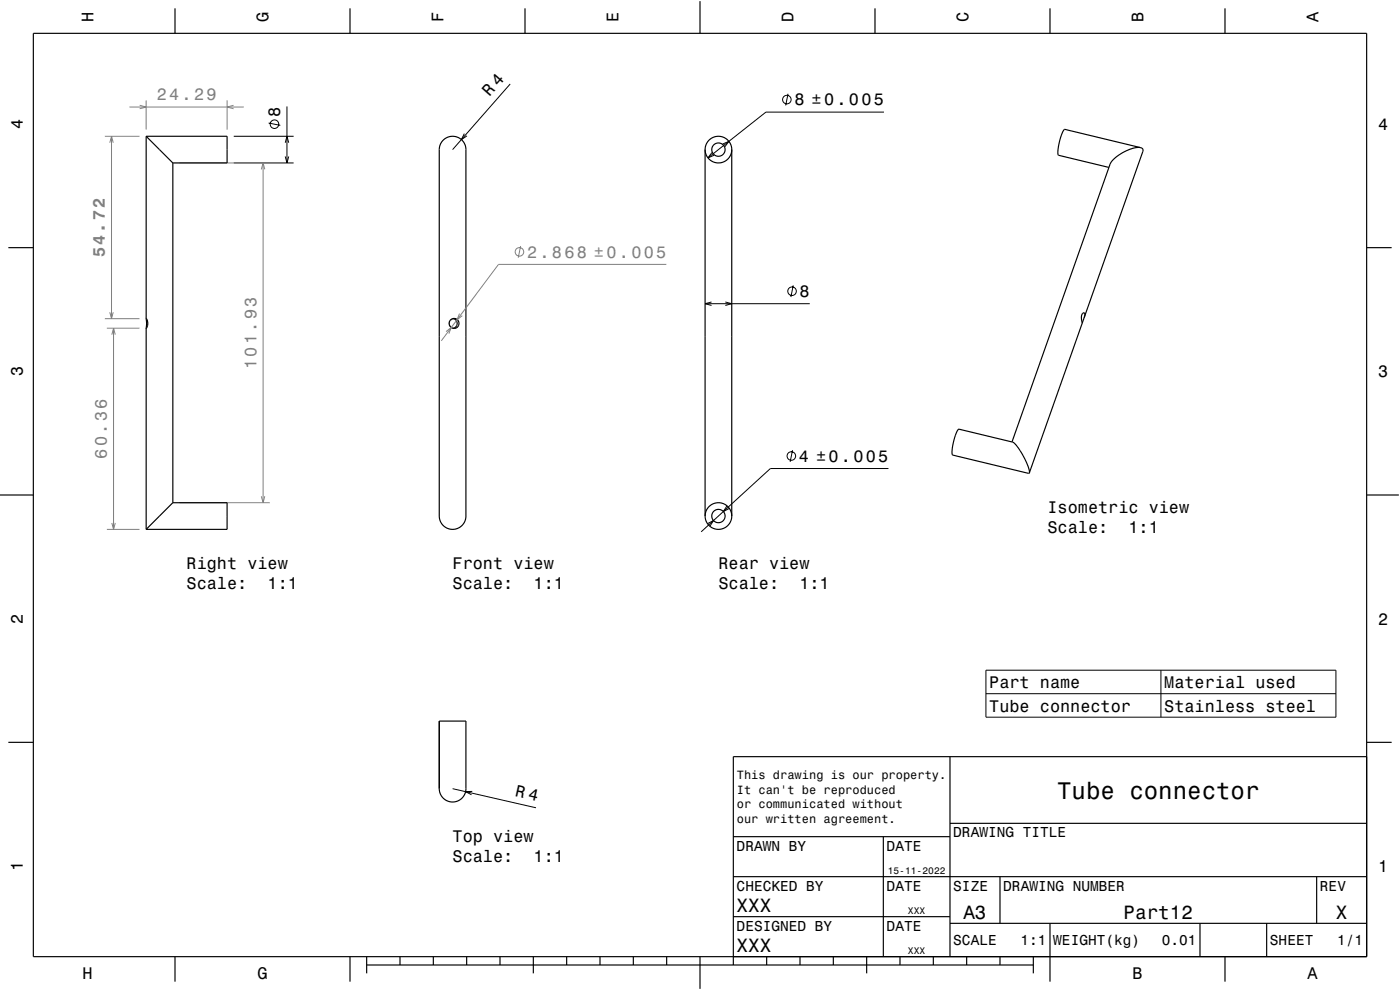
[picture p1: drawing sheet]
<svg xmlns="http://www.w3.org/2000/svg" width="420mm" height="297mm" viewBox="0 0 420 297" stroke-linecap="round" stroke-linejoin="round" font-family="sans-serif">
<g fill="none" stroke="#808080" stroke-width=".3">
<path d="M38.8 32.1h34.3M41.9 31.6l1.9 .5-1.9 .5M43.8 30.1v8.8M68.1 30.1v8.8M70.1 31.6l-2 .5 2 .5M31.5 40.9h10.4M32.9 42.8l.6-1.9 .5 1.9M33.5 40.9v54.7M53.8 48.9h27.1M78.4 50.8l.5-1.9 .5 1.9M78.9 48.9v101.9M156.2 73.8l-.7 3.5"/>
<path d="M199.9 79.3h-50.3l-17.2 22.9M31.5 95.6h10.4M32.1 98.5h9.8M32.9 93.7l.6 1.9 .5-1.9M34.1 98.5v60.3M133.8 99.5l1.6-1.3-.8 1.9M135 96.4a1.44 1.44 0 0 0 1.2 2.1M137.1 96a1.42 1.42 0 0 0-1.8 0M137.9 94.1l-.8 1.8 1.6-1.2M33.5 100.4l.6-1.9 .5 1.9M32.1 158.8h9.8M33.5 156.9l.6 1.9 .5-1.9"/>
<path d="M53.8 150.8h27.1M78.4 148.9l.5 1.9 .5-1.9"/>
<circle cx="155.8" cy="75.6" r="1.28"/>
</g>
<g fill="none" stroke="#000" stroke-width=".3">
<path d="M80.6 36.9l3.5 .7M86.1 31.9v17M153.1 25.2l-17.3 19.7M236.4 28.1l-.7 3.5M265.2 33.6h-35.4l-17.4 13.8M70.1 48.9h18M70.1 40.9h18M85.6 42.8l.5-1.9 .5 1.9M85.6 47l.5 1.9 .5-1.9M139.3 40.1l-.9 1.8 1.7-1.1M213.6 45.8l-1.2 1.6 1.8-.8M216.8 43.2l1.9-.8-1.2 1.6"/>
<path d="M211.5 91.1h31.4M213.5 90.6l-2 .5 2 .5M217.6 90.6l1.9 .5-1.9 .5M238 85.6l-.7 3.5M237.8 135.1l-.7 3.5M212.3 157.1l1.8-.9-1.1 1.6M218.1 151.8l-1.1 1.7 1.8-1M266.5 140.6h-35.4l-20.7 18.9M295.8 201.1h105v14.1h-105zM295.8 208.1h105M348.3 201.1v14.1M135.8 236.6l25 5.7"/>
<path d="M141.7 237.4l-2 .1 1.7 .9"/>
<circle cx="82.3" cy="37.3" r="1.28"/>
<circle cx="236.1" cy="29.9" r="1.28"/>
<circle cx="237.6" cy="87.4" r="1.28"/>
<circle cx="237.4" cy="136.8" r="1.28"/>
</g>
<g fill="none" stroke="#000" stroke-width=".35">
<path d="M10 10h400v277h-400zM52.5 2.5v7.5M105 2.5v7.5M157.5 2.5v7.5M210 0v10M262.5 2.5v7.5M315 2.5v7.5M367.5 2.5v7.5M43.8 40.9h24.3v8h-16.3M43.8 40.9l8 8M43.8 40.9v54.7M51.8 48.9v101.9"/>
<path d="M132.9 42.1a4 4 0 0 1 4.4-.9 4 4 0 0 1 2.5 3.7v109.9a4 4 0 0 1-4 4 4 4 0 0 1-4-4v-110l.3-1.4zM211.5 44.9v109.9M219.5 44.9v109.9M342.2 44.3l-22.7-5.5-.3 .1-.8 1.6-.7 2.7-.3 2.2 .1 1.2 15.2 3.6M342.2 44.3a11.5 11.5 0 0 0-9.2 5l-29.4 83.3M342.2 44.3a.83 .83 0 0 1 .6 1.2l-17.6 49.8M2.5 74.3h7.5M410 74.3h7.5M43.8 95.6v2.9M43.8 95.6l.1-.1a2.6 2.6 0 0 1 0 3h-.1M43.8 98.5v60.3M136 95.6a1.5 1.5 0 0 1 1.2 1.4 1.5 1.5 0 0 1-1.2 1.5"/>
<path d="M325.2 95.3l.3-1-.3-.5a2.21 2.21 0 0 0-.5 3l.1-.1M325.2 95.3l-16.4 46.6M287.4 128.9l.3-.2 16.1 3.9a17.2 17.2 0 0 1 5 9.3l-.3 .1-22.7-5.5-.2-.9 .3-2.5 .7-2.6zM0 148.5h10M51.8 150.8h16.3v8h-24.3M51.8 150.8l-8 8M410 148.5h10M131.8 216.3h8v20.3a4 4 0 0 1-4 4 4 4 0 0 1-4-4zM2.5 222.7h7.5M285 227v60M410 222.7h7.5M410 227h-190v62.5"/>
<path d="M220 251h65M265 251v36M285 247h125M220 275h65M220 263h190M285 277h125M300 263v14M315 277v17.5M360 277v10M380 277v10M395 263v14M52.5 287v7.5"/>
<path d="M105 287v7.5M110 289.5h200M110 287v5M120 287v2.5M130 287v2.5M140 287v2.5M150 287v2.5M160 287v5M170 287v2.5M180 287v2.5M190 287v2.5M200 287v2.5"/>
<path d="M210 287v10M230 287v2.5M240 287v2.5M250 287v2.5M260 287v5M270 287v2.5M280 287v2.5M290 287v2.5M300 287v2.5M310 287v5M367.5 287v7.5"/>
<circle cx="215.5" cy="44.9" r="2"/>
<circle cx="215.5" cy="44.9" r="4"/>
<circle cx="136.2" cy="97" r="1.5"/>
<circle cx="215.5" cy="154.8" r="4"/>
<circle cx="215.5" cy="154.8" r="2"/>
</g>
<path d="M0 0h420v297h-420" fill="none" stroke="#fff" stroke-width=".3"/>
<path d="M0 0h420v297h-420" fill="none" stroke="#fff" stroke-width=".7" stroke-linecap="butt"/>
<text font-size="7.2" x="317.1" y="239.6">Tube connector</text>
<g font-size="5.8">
<text x="221" y="273.6">XXX</text>
<text x="289" y="275.6">A3</text>
<text x="337.1" y="275.6">Part12</text>
<text x="400.8" y="275.6">X</text>
<text x="221" y="285.6">XXX</text>
</g>
<g font-size="5">
<text x="28.1" y="6.5" transform="rotate(-90 28.1 6.5)">H</text>
<text x="80.6" y="6.5" transform="rotate(-90 80.6 6.5)">G</text>
<text x="133.1" y="6.5" transform="rotate(-90 133.1 6.5)">F</text>
<text x="185.6" y="6.5" transform="rotate(-90 185.6 6.5)">E</text>
<text x="238.1" y="6.5" transform="rotate(-90 238.1 6.5)">D</text>
<text x="290.6" y="6.5" transform="rotate(-90 290.6 6.5)">C</text>
<text x="343.1" y="6.5" transform="rotate(-90 343.1 6.5)">B</text>
<text x="395.6" y="6.5" transform="rotate(-90 395.6 6.5)">A</text>
<text x="146.9" y="29.2" transform="rotate(-49 146.9 29.2)">R 4</text>
<text x="84.1" y="35" transform="rotate(-90 84.1 35)">8</text>
<text x="238.3" y="31.6">8 ±0.005</text>
<text x="6.8" y="38.7" transform="rotate(-90 6.8 38.7)">4</text>
<text x="413.5" y="39">4</text>
<text x="239.9" y="89.1">8</text>
<text x="6.8" y="112.9" transform="rotate(-90 6.8 112.9)">3</text>
<text x="413.5" y="113.2">3</text>
<text x="239.7" y="138.6">4 ±0.005</text>
<text x="314.3" y="153.9">Isometric view</text>
<text x="314.3" y="159.9">Scale:</text>
<text x="338.5" y="159.9">1:1</text>
<text x="56" y="170.7">Right view</text>
<text x="135.8" y="170.7">Front view</text>
<text x="215.5" y="170.7">Rear view</text>
<text x="56" y="176.7">Scale:</text>
<text x="80.3" y="176.7">1:1</text>
<text x="135.8" y="176.7">Scale:</text>
<text x="160.1" y="176.7">1:1</text>
<text x="215.5" y="176.7">Scale:</text>
<text x="239.8" y="176.7">1:1</text>
<text x="6.8" y="187.1" transform="rotate(-90 6.8 187.1)">2</text>
<text x="413.5" y="187.4">2</text>
<text x="296.8" y="206.4">Part name</text>
<text x="349.3" y="206.4">Material used</text>
<text x="296.8" y="213.5">Tube connector</text>
<text x="349.3" y="213.5">Stainless steel</text>
<text x="154.4" y="238.8" transform="rotate(13 154.4 238.8)">R 4</text>
<text x="135.8" y="252.5">Top view</text>
<text x="6.8" y="261.3" transform="rotate(-90 6.8 261.3)">1</text>
<text x="135.8" y="258.5">Scale:</text>
<text x="160.1" y="258.5">1:1</text>
<text x="413.5" y="261.6">1</text>
<text x="24.7" y="293.8">H</text>
<text x="77.2" y="293.8">G</text>
<text x="339.7" y="293.8">B</text>
<text x="392.2" y="293.8">A</text>
</g>
<g font-size="5" fill="#808080">
<text x="47" y="30.1">24.29</text>
<text x="31.5" y="77.2" transform="rotate(-90 31.5 77.2)">54.72</text>
<text x="158.1" y="77.3">2.868 ±0.005</text>
<text x="76.9" y="110.7" transform="rotate(-90 76.9 110.7)">101.93</text>
<text x="32.1" y="137.6" transform="rotate(-90 32.1 137.6)">60.36</text>
</g>
<g font-size="4.3">
<text x="286" y="251.2">DRAWING TITLE</text>
<text x="221" y="255.2">DRAWN BY</text>
<text x="266" y="255.2">DATE</text>
<text x="221" y="267.2">CHECKED BY</text>
<text x="266" y="267.2">DATE</text>
<text x="286" y="267.2">SIZE</text>
<text x="301" y="267.2">DRAWING NUMBER</text>
<text x="396" y="267.2">REV</text>
<text x="221" y="279.2">DESIGNED BY</text>
<text x="266" y="279.2">DATE</text>
<text x="286" y="283.6">SCALE</text>
<text x="306.2" y="283.6">1:1</text>
<text x="316" y="283.6">WEIGHT(kg)</text>
<text x="348.6" y="283.6">0.01</text>
<text x="381" y="283.6">SHEET</text>
<text x="401.2" y="283.6">1/1</text>
</g>
<g font-size="3.6">
<text x="221.1" y="233.8">This drawing is our property.</text>
<text x="221.1" y="238.1">It can't be reproduced</text>
<text x="221.1" y="242.5">or communicated without</text>
<text x="221.1" y="246.8">our written agreement.</text>
</g>
<g font-size="2.9">
<text x="266.3" y="262.3">15-11-2022</text>
<text x="272.4" y="274.3">XXX</text>
<text x="272.4" y="286.3">XXX</text>
</g>
</svg>
